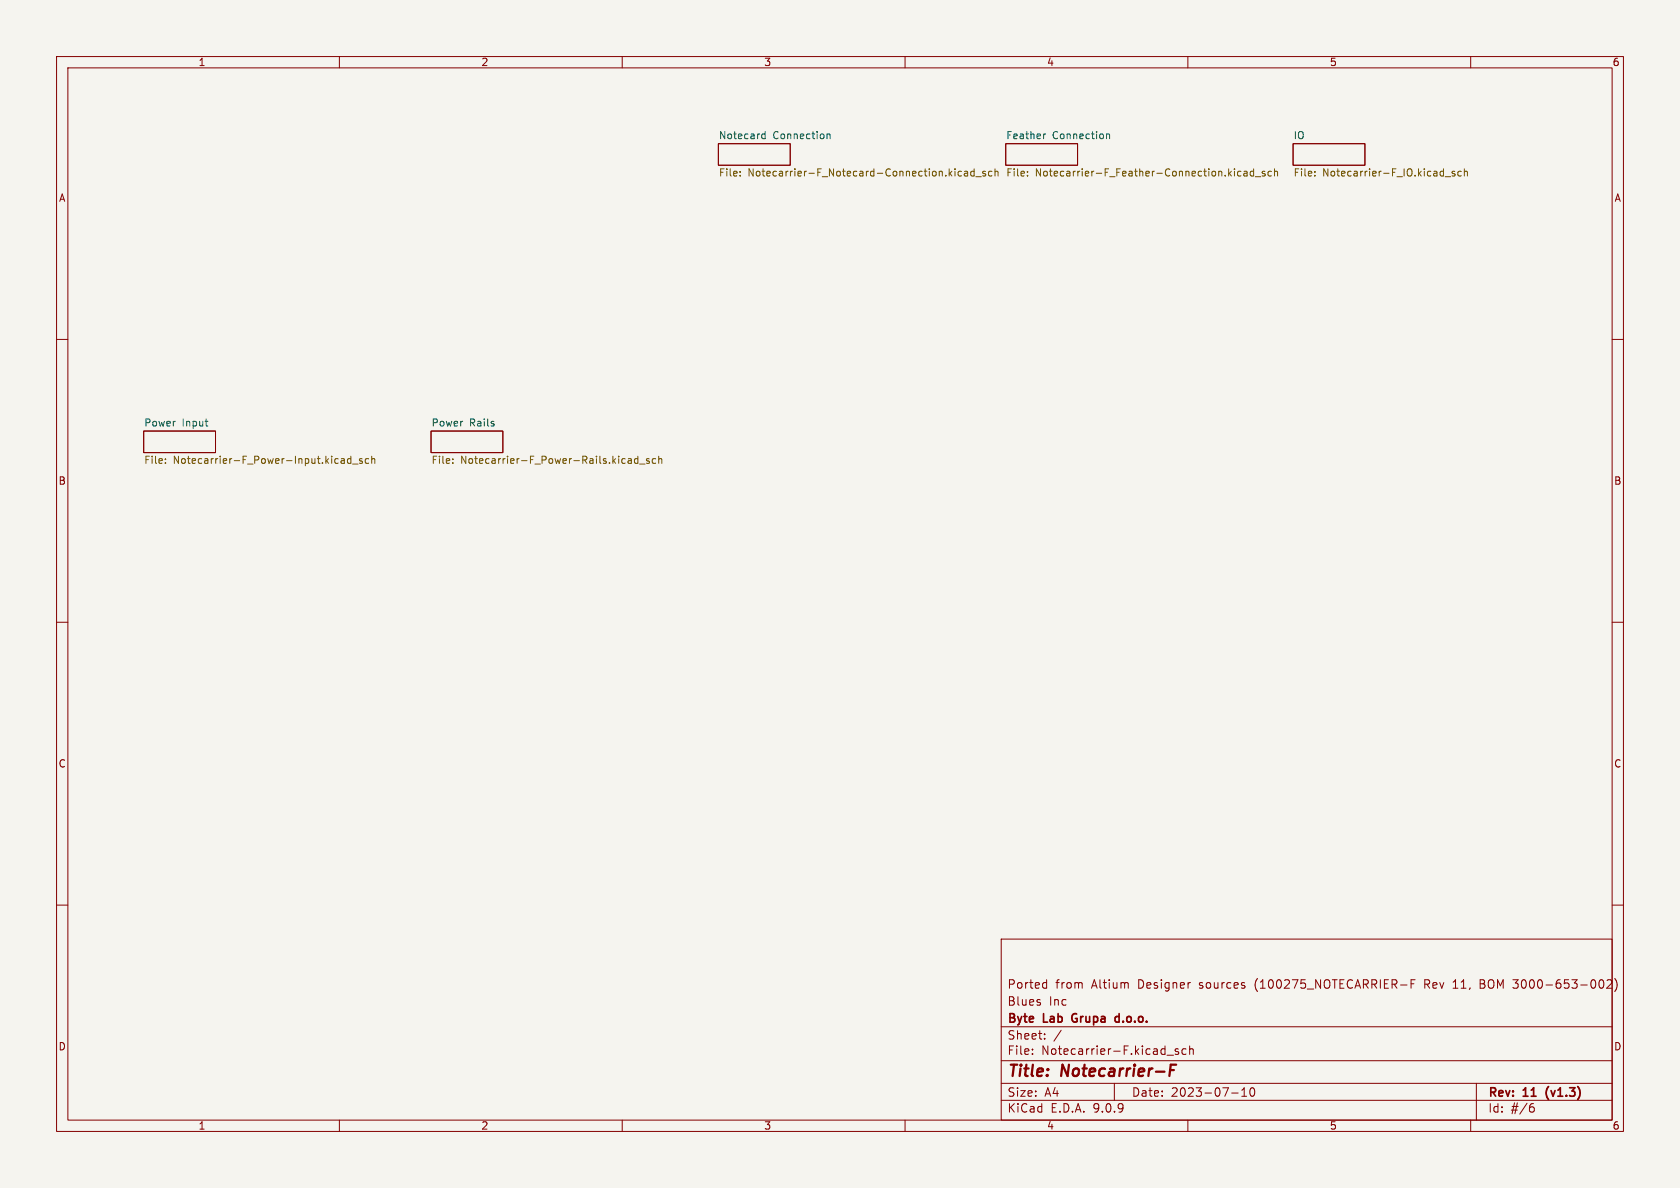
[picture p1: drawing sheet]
<svg xmlns="http://www.w3.org/2000/svg" width="297mm" height="210mm" viewBox="0 0 297 210" stroke-linecap="round" stroke-linejoin="round" font-family="sans-serif">
<path d="M0 0h297v210h-297z" fill="#f5f4ef" stroke="#f5f4ef" stroke-width=".18"/>
<g fill="none" stroke="#840000" stroke-width=".18">
<path d="M10 10h277v190h-277zM12 12h273v186h-273zM60 10v2M110 10v2M160 10v2M210 10v2M260 10v2M127 25.4h12.7v3.8h-12.7zM177.8 25.4h12.7v3.8h-12.7zM228.6 25.4h12.7v3.8h-12.7zM10 60h2M25.4 76.2h12.7v3.8h-12.7z"/>
<path d="M76.2 76.2h12.7v3.8h-12.7zM285 60h2M10 110h2M285 110h2M10 160h2M177 166h108v32h-108zM183.7 177.2l.3 .2-.3 .3M183.7 176.7l.2 .1M184.6 173.7l.4 .1M185 173.2v1.5M185 174.6l-.4 .1M199.4 173.8l.1 .9"/>
<path d="M210.3 173.7h.2M249.5 173.9h.5M250.2 173.2h-.7v1.5M256.9 174.7h.8M257.2 173.4l-.3 .2M261.7 173.9h.5M262.2 173.2h-.5v1.5h.5M282.8 173.3l.2-.1a.81 .81 0 0 1 .6 .6 .81 .81 0 0 1-.3 .8l-.3 .1-.2-.1M284.1 173.3l.6-.1 .2 .1 .1 .3-1 1.1h1M285 160h2M285.5 173a1.72 1.72 0 0 1 0 2.3M60 198v2"/>
<path d="M110 198v2M160 198v2M177 194.5h108M177 191.5h108M177 187.5h108M177 181.5h108M182.5 186.3v.1M182.5 185.5v.1M184.7 183.6v.1M184.7 182.8v.1M187.6 182.1l-1.3 2M197 191.5v3"/>
<path d="M206.3 186.5h1.2M208.3 185.5l-.3-.1-.3 .2 .1 .2 .5 .2v.3h-.6M209.7 185.5l-.5-.1-.2 .3v.4l.1 .2h.6M210 198v2M210.3 185.5l.2-.1 .4 .1 .1 .9M210.3 184.9v1.5M217.7 193.2h1.2M219.5 193.8h.9M219.5 192.7l.5-.4v1.5M221.1 192.4l.2-.1a.81 .81 0 0 1 .6 .6 .81 .81 0 0 1-.3 .8l-.1 .1a.81 .81 0 0 1-.4-1.4zM260 198v2M261 191.5v6.5"/>
<path d="M270.5 195.7h.5l.2 .3-.1 .5h-.6M271.1 195.1l-.5 .1"/>
</g>
<path d="M206.9 189.2h.6M207.9 188.2h-.9l-.3 2" fill="none" stroke="#840000" stroke-width=".4"/>
<path d="M189.6 179.4l-.1 .4 .1 .7M197.8 179.8l-.4-.1-.3 .3v.4l.2 .2h.5" fill="none" stroke="#840000" stroke-width=".3"/>
<path d="M134.7 24.3l.2 .2h.4M135.3 23.7h-.4l-.2 .2M135.3 23.3v1.2M146.2 23.8l.2-.1h.3l.1 .8M146.2 23.7v.8M184.9 23.7l-.4 .2M195.6 23.8l.2-.1h.3l.1 .8M195.6 23.7v.8M36.3 74.5h.4M36.6 75.3h.1" fill="none" stroke="#006464" stroke-width=".18"/>
<g fill="none" stroke="#725600" stroke-width=".18">
<path d="M130.8 31v.1M130.8 30.3v.2M170 30.3h-.4l-.2 .2 .1 .6h.5M170.5 30.3h.5l.1 .8M171.1 30.6h-.5l-.1 .2 .1 .3h.5M172.2 30.3h-.3l-.3 .2 .1 .6h.5M172.2 29.8v1.3M172.5 31.2h1M174.2 30.3h-.3l-.2 .2 .1 .1 .4 .2v.3h-.5M175.4 30.3h-.4l-.2 .2 .1 .6h.5M175.9 30.4l.2-.1h.3v.8M175.9 29.8v1.3"/>
<path d="M181.6 31v.1M181.6 30.3v.2M218.9 31.1h.5M218.9 30.3h.5M219.9 30.3h.5l.1 .8M220.5 30.6h-.4l-.2 .2 .2 .3h.4M221.6 30.3h-.3l-.3 .2 .1 .6h.5M221.6 29.8v1.3M221.9 31.2h1M223.6 30.3h-.3l-.2 .2 .1 .1 .4 .2v.3h-.5M224.8 30.3h-.4l-.2 .2 .1 .6h.5M225.3 30.4l.2-.1h.3l.1 .8"/>
<path d="M225.3 29.8v1.3M232.4 31v.1M232.4 30.3v.2M255.5 31.2h1M257.2 30.3h-.3l-.2 .2 .1 .1 .4 .2v.3h-.5M258.3 30.3h-.3l-.3 .2 .1 .6h.5M258.9 30.4l.2-.1h.3v.8M258.9 29.8v1.3M29.2 81.8v.1M29.2 81.1v.2M60.3 81.1h.5l.1 .8M60.3 81.9h.6"/>
<path d="M60.9 81.4l-.6 .1M62 81.1h-.3l-.3 .2 .1 .6h.5M62 80.6v1.3M62.3 82h1M64 81.1h-.3l-.2 .2 .1 .1 .4 .2v.3h-.5M65.2 81.1h-.4l-.2 .2 .1 .6h.5M65.7 81.2l.2-.1h.3l.1 .8M65.7 80.6v1.3M80 81.1v.2M80 81.8v.1M111.2 81.1h.2l.2 .2v.6M111.6 81.9h-.4"/>
<path d="M111.6 81.4h-.4M112.8 81.1h-.4l-.2 .2 .1 .6h.5M112.8 80.6v1.3M113.1 82h.9M114.8 81.1h-.3l-.2 .2v.1l.5 .2v.3h-.5M115.9 81.1h-.4l-.2 .2 .1 .6h.5M116.5 81.2l.1-.1h.3l.1 .8M116.5 80.6v1.3"/>
</g>
<g font-size="2.8" fill="#840000">
<text x="178" y="190.9">Title:</text>
<text x="187.7" y="190.9">Notecarrier-F</text>
</g>
<g font-size="2.1" fill="#840000">
<text x="178" y="178">Blues</text>
<text x="178" y="175">Ported</text>
<text x="185.4" y="178">Inc</text>
<text x="186.6" y="175">from</text>
<text x="193" y="175">Altium</text>
<text x="201.3" y="175">Designer</text>
<text x="212.3" y="175">sources</text>
<text x="222.2" y="175">(100275_NOTECARRIER-F</text>
<text x="252.4" y="175">Rev</text>
<text x="257.6" y="175">11,</text>
<text x="262.5" y="175">BOM 3000-653-002)</text>
<text x="178" y="184">Sheet:</text>
<text x="178" y="181.2">Byte</text>
<text x="184.5" y="181.2">Lab</text>
<text x="190.2" y="181.2">Grupa</text>
<text x="198.4" y="181.2">d.o.o.</text>
<text x="178" y="186.7">File:</text>
<text x="184.1" y="186.7">Notecarrier-F.kicad_sch</text>
<text x="178" y="196.9">KiCad</text>
<text x="178" y="194.1">Size:</text>
<text x="184.7" y="194.1">A4</text>
<text x="185.7" y="196.9">E.D.A.</text>
<text x="193.3" y="196.9">9.0.9</text>
<text x="200" y="194.1">Date:</text>
<text x="207" y="194.1">2023-07-10</text>
<text x="263" y="194.3">Rev:</text>
<text x="263" y="196.9">Id:</text>
<text x="267.1" y="196.9">#/6</text>
<text x="269.4" y="194.3">11</text>
<text x="274" y="194.3">(v1.3)</text>
</g>
<g font-size="1.8" fill="#840000">
<text x="35" y="11.9">1</text>
<text x="85" y="11.9">2</text>
<text x="135" y="11.9">3</text>
<text x="185" y="11.9">4</text>
<text x="235" y="11.9">5</text>
<text x="285" y="11.9">6</text>
<text x="10.3" y="35.9">A</text>
<text x="285.3" y="35.9">A</text>
<text x="10.3" y="85.9">B</text>
<text x="285.3" y="85.9">B</text>
<text x="10.3" y="135.9">C</text>
<text x="285.3" y="135.9">C</text>
<text x="10.3" y="185.9">D</text>
<text x="285.3" y="185.9">D</text>
<text x="35" y="199.9">1</text>
<text x="85" y="199.9">2</text>
<text x="135" y="199.9">3</text>
<text x="185" y="199.9">4</text>
<text x="235" y="199.9">5</text>
<text x="285" y="199.9">6</text>
</g>
<g font-size="1.8" fill="#006464">
<text x="127" y="24.7">Notecard</text>
<text x="136.6" y="24.7">Connection</text>
<text x="177.8" y="24.7">Feather</text>
<text x="186" y="24.7">Connection</text>
<text x="228.6" y="24.7">IO</text>
<text x="25.4" y="75.5">Power</text>
<text x="32.2" y="75.5">Input</text>
<text x="76.2" y="75.5">Power</text>
<text x="83" y="75.5">Rails</text>
</g>
<g font-size="1.8" fill="#725600">
<text x="127" y="31.5">File:</text>
<text x="132.2" y="31.5">Notecarrier-F_Notecard-Connection.kicad_sch</text>
<text x="177.8" y="31.5">File:</text>
<text x="183" y="31.5">Notecarrier-F_Feather-Connection.kicad_sch</text>
<text x="228.6" y="31.5">File:</text>
<text x="233.8" y="31.5">Notecarrier-F_IO.kicad_sch</text>
<text x="25.4" y="82.3">File:</text>
<text x="30.6" y="82.3">Notecarrier-F_Power-Input.kicad_sch</text>
<text x="76.2" y="82.3">File:</text>
<text x="81.4" y="82.3">Notecarrier-F_Power-Rails.kicad_sch</text>
</g>
</svg>
